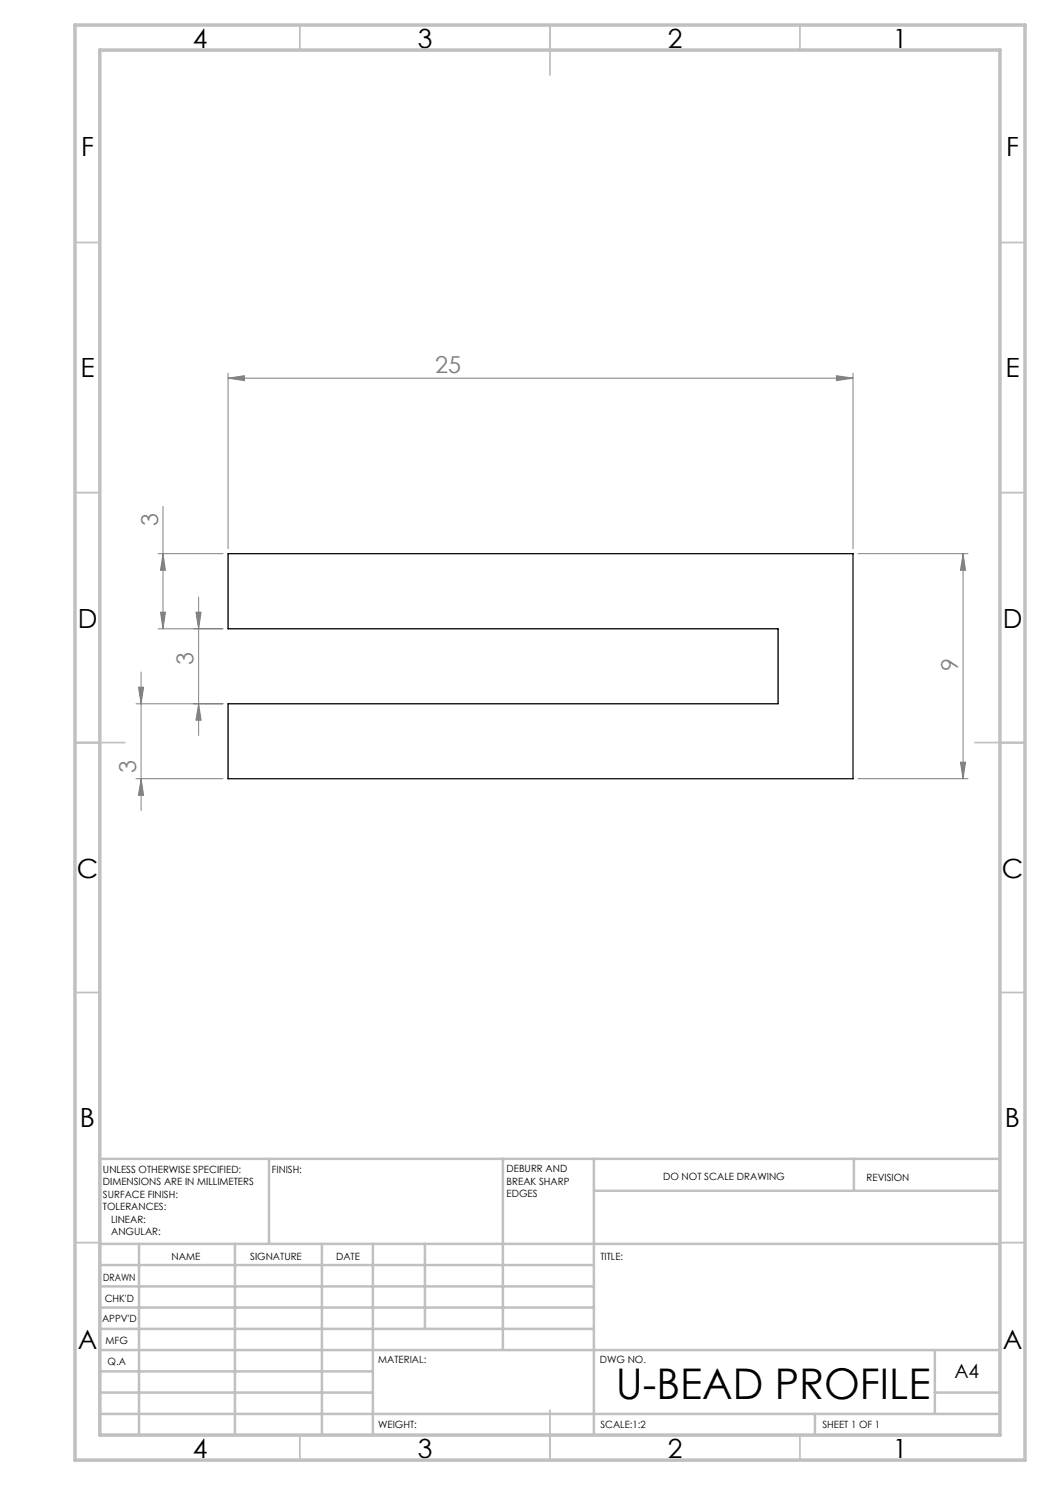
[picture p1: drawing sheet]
<svg xmlns="http://www.w3.org/2000/svg" width="210mm" height="297mm" viewBox="0 0 210 297" stroke-linecap="round" stroke-linejoin="round" font-family="sans-serif">
<g fill="none" stroke="#808080" stroke-width=".2">
<path d="M45.6 75.6l3.3-.5v1zM45.6 74.6v35.1M45.6 75.6h125M167.3 75.1l3.3 .5-3.3 .5zM170.6 74.6v35.1M31.6 110.7h13M32.6 101.3v24.5M32.6 110.7l.5 3.3h-1zM39.7 119.4v27.7M171.6 110.7h22M192.6 110.7v45M192.6 110.7l.5 3.3h-1z"/>
<path d="M27.7 137.4h1l-.5 3.4zM28.2 134.4v27.7M31.6 125.8h13M32.1 122.4h1l-.5 3.4zM39.2 122.4h1l-.5 3.4zM27.2 155.7h17.4M27.2 140.8h17.4M28.2 155.7l.5 3.4h-1zM39.7 140.8l.5 3.2h-1zM171.6 155.7h22M192.1 152.4h1l-.5 3.3z"/>
</g>
<g fill="none" stroke="#c0c0c0" stroke-width=".35">
<path d="M60 5v5M110 5v10M160 5v5M15 48.5h5M200 48.5h5M15 98.5h5M200 98.5h5M15 148.5h10M195 148.5h10M15 198.5h5M200 198.5h5M15 248.5h5"/>
<path d="M200 248.5h5M60 287v5M110 282v10M160 287v5"/>
</g>
<g fill="none" stroke="#c0c0c0" stroke-width=".5">
<path d="M53.8 231.8v17M100.6 231.8v38.2M118.8 231.8v55.2M118.8 238.2h81.2M170.8 231.8v6.4M200 231.8h-180v55.2M20 248.8h180M20 257.3h98.8M20 253h98.8M27.8 248.8v38.2M47 248.8v38.2M64.4 248.8v38.2"/>
<path d="M74.6 248.8v38.2M85 248.8v17M20 265.8h98.8M20 261.5h98.8M20 278.5h54.6M20 274.3h54.6M20 270h180M187 278.5h13M187 270v12.8M20 282.8h180M163 282.8v4.2"/>
</g>
<path d="M15 5h190v287h-190zM20 10h180v277h-180z" fill="none" stroke="#c0c0c0" stroke-width=".7"/>
<g fill="#808080">
<path d="M167.3 75.1l3.3 .5-3.3 .5zM45.6 75.6l3.3-.5v1z"/>
<path d="M32.1 122.4h1l-.5 3.4zM32.6 110.7l.5 3.3h-1z"/>
<path d="M192.6 110.7l.5 3.3h-1zM192.1 152.4h1l-.5 3.3zM39.2 122.4h1l-.5 3.4zM39.7 140.8l.5 3.2h-1zM27.7 137.4h1l-.5 3.4zM28.2 155.7l.5 3.4h-1z"/>
</g>
<path d="M45.6 110.7h125v45h-125v-14.9h110v-15h-110z" fill="none" stroke="#000" stroke-width=".25"/>
<text font-size="8.5" x="123.2" y="279.7">U-BEAD PROFILE</text>
<g font-size="5.3">
<text x="38.5" y="9.5">4</text>
<text x="83.5" y="9.5">3</text>
<text x="133.6" y="9.5">2</text>
<text x="178.6" y="9.5">1</text>
<text x="16.2" y="31.3">F</text>
<text x="201.2" y="31.3">F</text>
<text x="16.1" y="75.5">E</text>
<text x="201.1" y="75.5">E</text>
<text x="15.5" y="125.5">D</text>
<text x="200.5" y="125.5">D</text>
<text x="15.4" y="175.5">C</text>
<text x="200.4" y="175.5">C</text>
<text x="16" y="225.5">B</text>
<text x="201" y="225.5">B</text>
<text x="15.5" y="269.8">A</text>
<text x="200.5" y="269.8">A</text>
<text x="38.5" y="291.5">4</text>
<text x="83.5" y="291.5">3</text>
<text x="133.6" y="291.5">2</text>
<text x="178.6" y="291.5">1</text>
</g>
<g font-size="4.7" fill="#808080">
<text x="87" y="74.6">25</text>
<text x="31.6" y="105.1" transform="rotate(-90 31.6 105.1)">3</text>
<text x="38.7" y="133" transform="rotate(-90 38.7 133)">3</text>
<text x="191.6" y="134.1" transform="rotate(-90 191.6 134.1)">9</text>
<text x="27.2" y="154.6" transform="rotate(-90 27.2 154.6)">3</text>
</g>
<text font-size="3.9" x="190.9" y="275.5">A4</text>
<g font-size="2">
<text x="20.6" y="234.6">UNLESS OTHERWISE SPECIFIED:</text>
<text x="20.6" y="237.1">DIMENSIONS ARE IN MILLIMETERS</text>
<text x="20.6" y="239.6">SURFACE FINISH:</text>
<text x="54.4" y="234.6">FINISH:</text>
<text x="101.3" y="234.5">DEBURR AND</text>
<text x="101.3" y="237">BREAK SHARP</text>
<text x="101.3" y="239.5">EDGES</text>
<text x="132.6" y="236">DO NOT SCALE DRAWING</text>
<text x="173.3" y="236.2">REVISION</text>
<text x="20.6" y="242.1">TOLERANCES:</text>
<text x="22.2" y="244.6">LINEAR:</text>
<text x="22.2" y="247.1">ANGULAR:</text>
<text x="34.3" y="252">NAME</text>
<text x="50" y="251.9">SIGNATURE</text>
<text x="67.2" y="251.9">DATE</text>
<text x="120.1" y="251.9">TITLE:</text>
<text x="20.6" y="256.1">DRAWN</text>
<text x="20.9" y="260.3">CHK'D</text>
<text x="20.4" y="264.4">APPV'D</text>
<text x="21.1" y="268.8">MFG</text>
<text x="21.5" y="273">Q.A</text>
<text x="75.6" y="272.5">MATERIAL:</text>
<text x="120" y="272.5">DWG NO.</text>
<text x="75.6" y="285.5">WEIGHT:</text>
<text x="120.1" y="285.6">SCALE:1:2</text>
<text x="164.5" y="285.6">SHEET 1 OF 1</text>
</g>
</svg>
